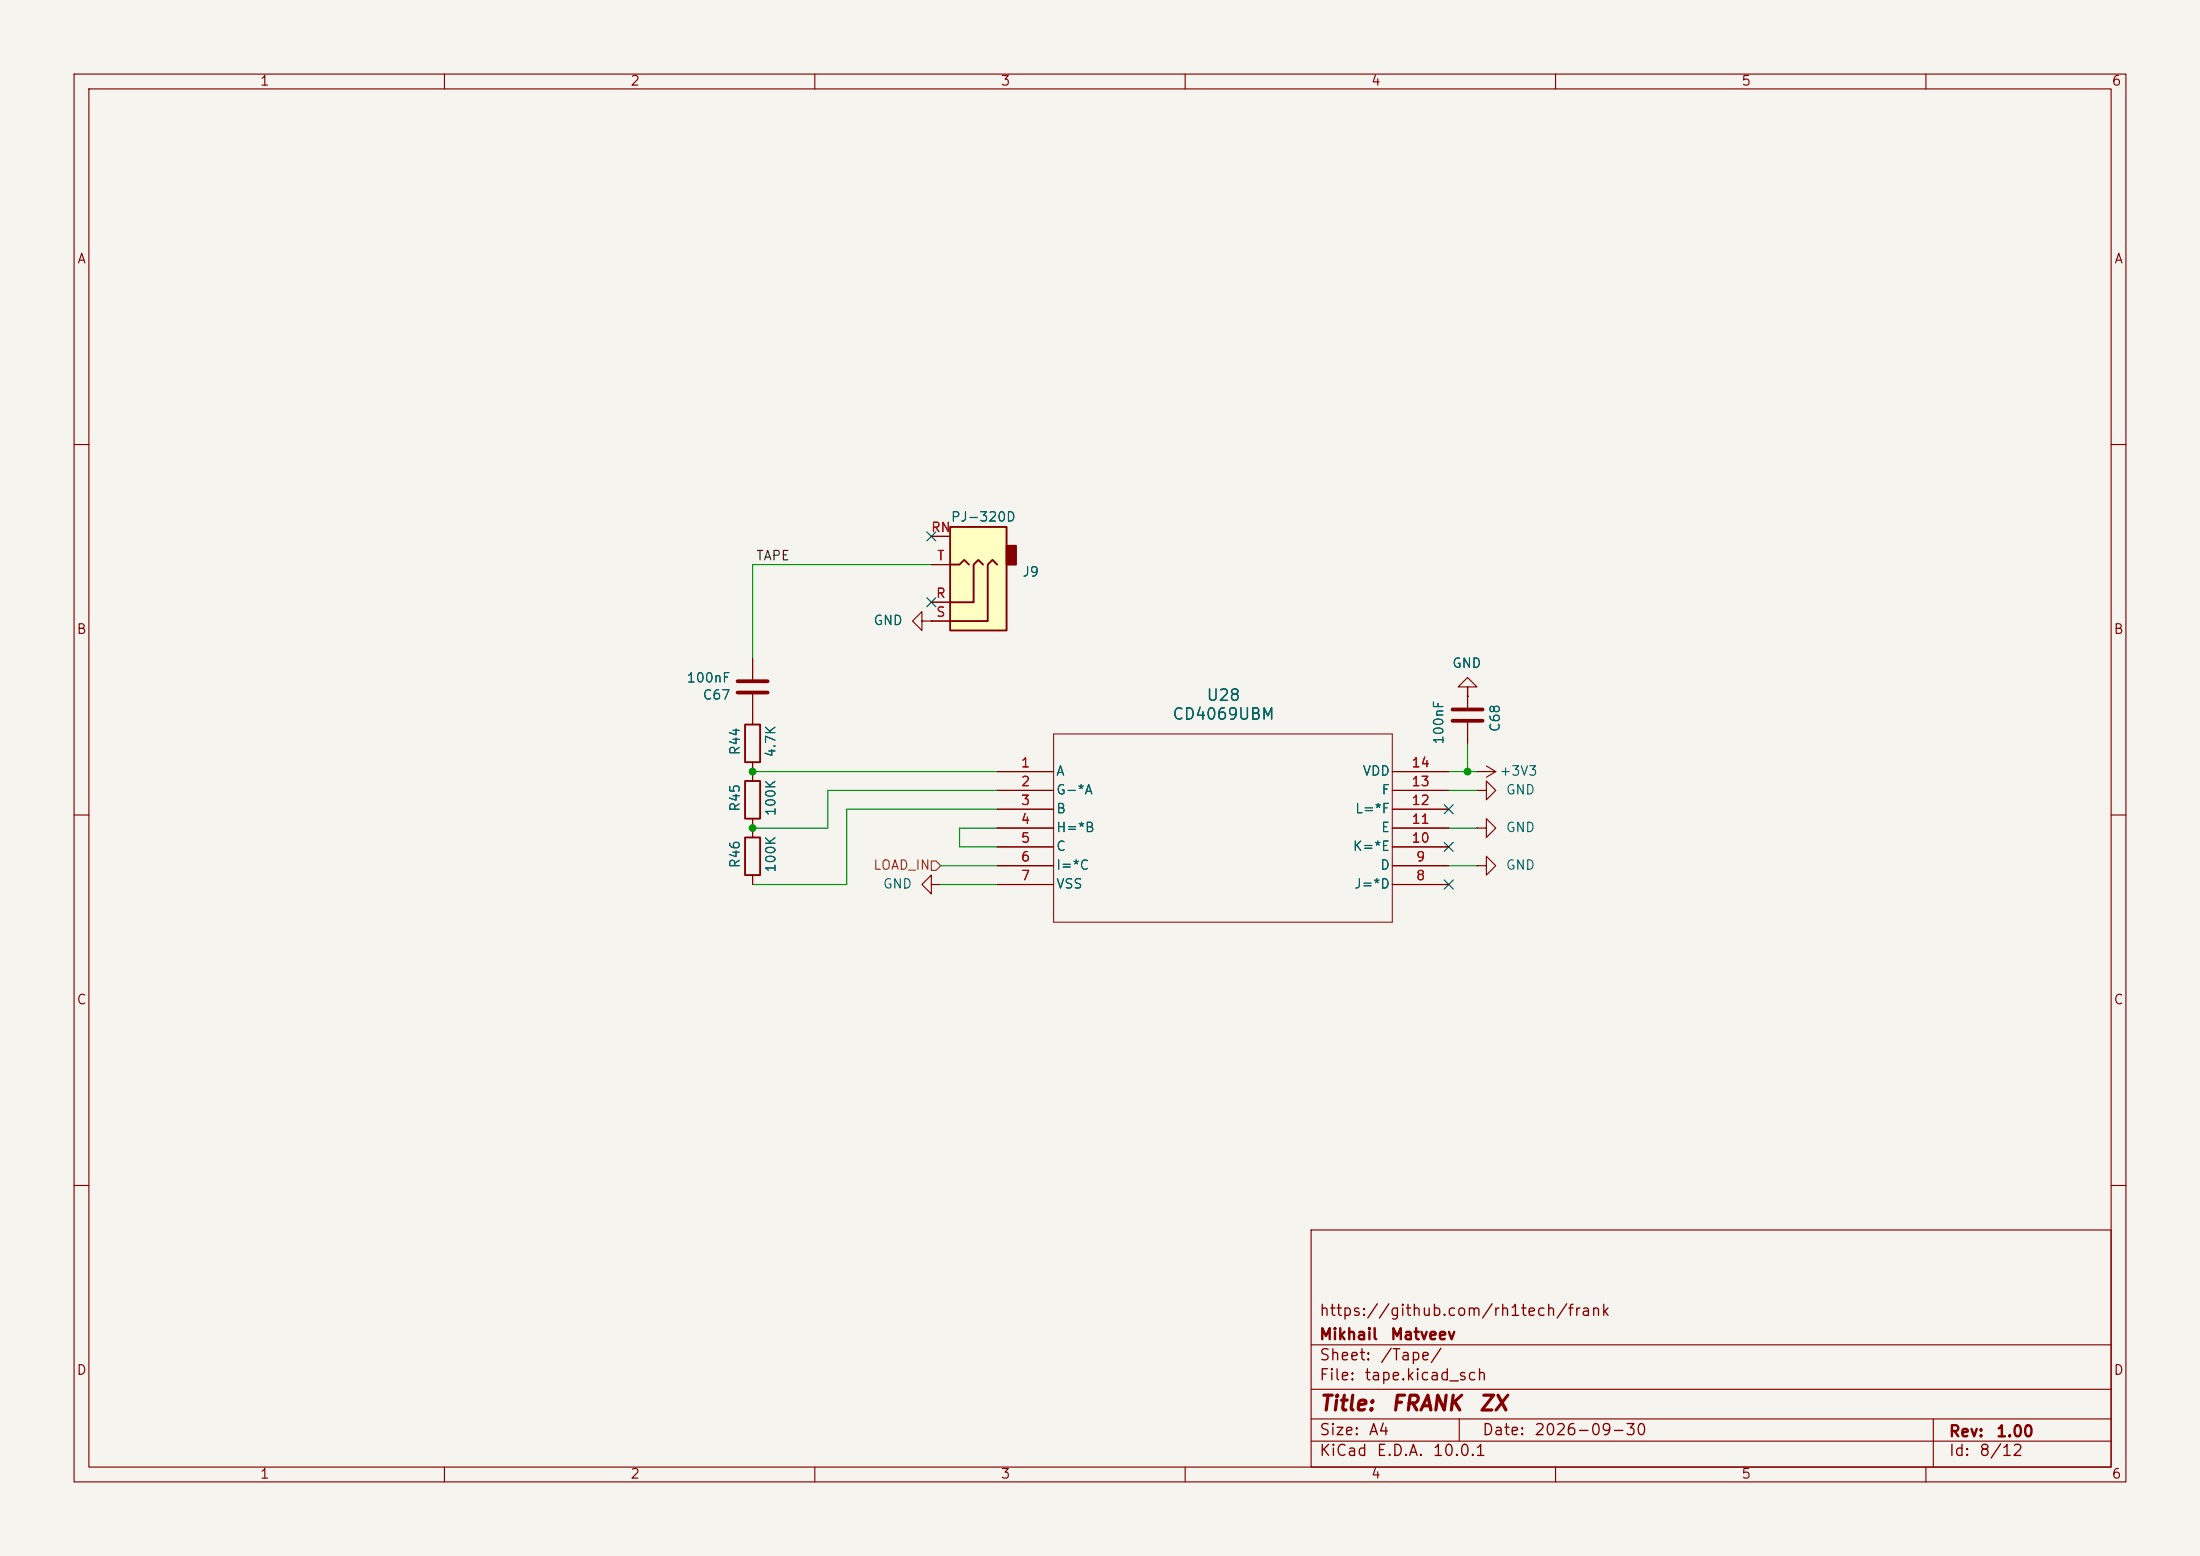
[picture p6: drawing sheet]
<svg xmlns="http://www.w3.org/2000/svg" width="297mm" height="210mm" viewBox="0 0 297 210" stroke-linecap="round" stroke-linejoin="round" font-family="sans-serif">
<path d="M0 0h297v210h-297z" fill="#f5f4ef" stroke="#f5f4ef" stroke-width=".14"/>
<g fill="none" stroke="#840000" stroke-width=".15">
<path d="M10 10h277v190h-277zM12 12h273v186h-273zM60 10v2M110 10v2M160 10v2M210 10v2M260 10v2M10 60h2M285 60h2M101.6 88.9v2.8M101.6 93.7v4.1M124.5 83.8v1.3l-1.3-1.3 1.3-1.2v1.2h1.2"/>
<path d="M125.7 83.8h.1M198.1 94v-1.3h-1.3l1.3-1.3 1.3 1.3h-1.3v2.8M198.1 94h.1M198.1 97.5v2.8M10 110h2M101.6 102.9v2.5M101.6 110.5v2.5M101.6 118.1v1.3M125.7 119.4v-1.3l-1.2 1.3 1.2 1.3v-1.3h1.3M127 119.4h.1M134.6 104.1h7.6M134.6 106.7h7.6"/>
<path d="M134.6 109.2h7.6M134.6 111.8h7.6M134.6 114.3h7.6M134.6 116.8h7.6M134.6 119.4h7.6M188 104.1h7.6M188 106.7h7.6M188 109.2h7.6M188 111.8h7.6M188 114.3h7.6M188 116.8h7.6M188 119.4h7.6"/>
<path d="M199.4 116.8h1.3v-1.2l1.2 1.2-1.2 1.3v-1.3M199.4 116.8h.1M199.4 111.8h1.3v-1.3l1.2 1.3-1.2 1.2v-1.2M199.4 111.8h.1M199.4 104.1h.1M199.4 106.7h1.3v-1.3l1.2 1.3-1.2 1.3v-1.3M199.4 106.7h.1M199.4 104.1h2.5M200.7 103.4l1.2 .7M201.9 104.1l-1.2 .8M285 110h2M10 160h2"/>
<path d="M177 166h108v32h-108zM285 160h2M60 198v2M110 198v2M160 198v2M177 194.5h108M177 191.5h108M177 187.5h108M177 181.5h108M197 191.5v3M210 198v2M260 198v2"/>
<path d="M261 191.5v6.5"/>
</g>
<path d="M99.6 93.5h4M99.6 91.9h4M196.1 97.3h4.1M196.1 95.8h4.1" fill="none" stroke="#840000" stroke-width=".51"/>
<path d="M100.6 97.8h2v5.1h-2zM100.6 113h2v5.1h-2zM100.6 105.4h2v5.1h-2z" fill="none" stroke="#840000" stroke-width=".25"/>
<path d="M142.2 99.1h45.8v25.4h-45.8z" fill="none" stroke="#840000" stroke-width=".14"/>
<path d="M128.3 71.1h7.6v14h-7.6z" fill="#ffffc2"/>
<path d="M135.9 73.7h1.3v2.5h-1.3z" fill="#840000" stroke="#840000" stroke-width=".25"/>
<path d="M128.3 71.1h7.6v14h-7.6zM128.3 76.2h1.2l.7-.6 .6 .6M132.7 76.2l-.6-.6-.7 .6v5.1h-3.1M134.6 76.2l-.6-.6-.7 .6v7.6h-5" fill="none" stroke="#840000" stroke-width=".25"/>
<g fill="none" stroke="#840000" stroke-width=".15">
<path d="M125.7 72.4h2.6M125.7 76.2h2.6M101.6 88.9v2.8M101.6 93.7v4.1M125.7 83.8h.1M125.7 81.3h2.6M125.7 83.8h2.6M198.1 94h.1M198.1 92.7v2.8M198.1 97.5v2.8M101.6 102.9v2.5M101.6 110.5v2.5"/>
<path d="M101.6 118.1v1.3M134.6 104.1h7.6M134.6 106.7h7.6M134.6 109.2h7.6M134.6 111.8h7.6M134.6 114.3h7.6M134.6 116.8h7.6M134.6 119.4h7.6M188 104.1h7.6M188 106.7h7.6M188 109.2h7.6M188 111.8h7.6"/>
<path d="M188 114.3h7.6M188 116.8h7.6M188 119.4h7.6"/>
</g>
<path d="M125.7 116.2h.7l.6 .6-.6 .7h-.7z" fill="none" stroke="#725600" stroke-width=".15"/>
<g fill="none" stroke="#009600" stroke-width=".15">
<path d="M125.7 76.2h-24.1v12.7M198.1 92.7v1.3M101.6 104.1h33M127 119.4h7.6M127 116.8h7.6M134.6 109.2h-20.3v10.2h-12.7M134.6 106.7h-22.8v5.1h-10.2M134.6 111.8h-5.1v2.5h5.1M195.6 116.8h3.8M195.6 111.8h3.8M195.6 106.7h3.8M195.6 104.1h3.8"/>
<path d="M198.1 100.3v3.8"/>
</g>
<path d="M125.1 71.8l1.2 1.2M126.3 71.8l-1.2 1.2M125.1 80.7l1.2 1.2M126.3 80.7l-1.2 1.2M195 113.7l1.2 1.2M195 108.6l1.2 1.2M195 118.8l1.2 1.2M196.2 113.7l-1.2 1.2M196.2 108.6l-1.2 1.2M196.2 118.8l-1.2 1.2" fill="none" stroke="#000084" stroke-width=".15"/>
<g fill="#009600" stroke="#009600" stroke-width=".14">
<circle cx="101.6" cy="111.8" r=".46"/>
<circle cx="101.6" cy="104.1" r=".46"/>
<circle cx="198.1" cy="104.1" r=".46"/>
</g>
<g font-size="2" fill="#840000">
<text x="178" y="190.9">Title:</text>
<text x="187.7" y="190.9">FRANK</text>
<text x="199.5" y="190.9">ZX</text>
</g>
<g font-size="1.5" fill="#006464">
<text x="162.8" y="95">U28</text>
<text x="158.2" y="97.5">CD4069UBM</text>
</g>
<g font-size="1.5" fill="#840000">
<text x="178" y="178">https://github.com/rh1tech/frank</text>
<text x="178" y="184">Sheet:</text>
<text x="178" y="181.2">Mikhail</text>
<text x="186.2" y="184">/Tape/</text>
<text x="187.6" y="181.2">Matveev</text>
<text x="178" y="186.7">File:</text>
<text x="184.1" y="186.7">tape.kicad_sch</text>
<text x="178" y="196.9">KiCad</text>
<text x="178" y="194.1">Size:</text>
<text x="184.7" y="194.1">A4</text>
<text x="185.7" y="196.9">E.D.A.</text>
<text x="193.3" y="196.9">10.0.1</text>
<text x="200" y="194.1">Date:</text>
<text x="207" y="194.1">2026-09-30</text>
<text x="263" y="194.3">Rev:</text>
<text x="263" y="196.9">Id:</text>
<text x="267.1" y="196.9">8/12</text>
<text x="269.4" y="194.3">1.00</text>
</g>
<g font-size="1.3" fill="#840000">
<text x="35" y="11.9">1</text>
<text x="85" y="11.9">2</text>
<text x="135" y="11.9">3</text>
<text x="185" y="11.9">4</text>
<text x="235" y="11.9">5</text>
<text x="285" y="11.9">6</text>
<text x="10.3" y="35.9">A</text>
<text x="285.3" y="35.9">A</text>
<text x="10.3" y="85.9">B</text>
<text x="285.3" y="85.9">B</text>
<text x="10.3" y="135.9">C</text>
<text x="285.3" y="135.9">C</text>
<text x="10.3" y="185.9">D</text>
<text x="285.3" y="185.9">D</text>
<text x="35" y="199.9">1</text>
<text x="85" y="199.9">2</text>
<text x="135" y="199.9">3</text>
<text x="185" y="199.9">4</text>
<text x="235" y="199.9">5</text>
<text x="285" y="199.9">6</text>
</g>
<g font-size="1.3" fill="#006464">
<text x="128.3" y="70.7">PJ-320D</text>
<text x="137.9" y="78.1">J9</text>
<text x="117.8" y="84.7">GND</text>
<text x="92.6" y="92.4">100nF</text>
<text x="94.8" y="94.7">C67</text>
<text x="196" y="90.4">GND</text>
<text x="195.2" y="100.6" transform="rotate(-90 195.2 100.6)">100nF</text>
<text x="202.8" y="98.9" transform="rotate(-90 202.8 98.9)">C68</text>
<text x="100.2" y="102" transform="rotate(-90 100.2 102)">R44</text>
<text x="105" y="102.3" transform="rotate(-90 105 102.3)">4.7K</text>
<text x="142.5" y="105">A</text>
<text x="142.5" y="107.5">G-*A</text>
<text x="183.9" y="105">VDD</text>
<text x="186.4" y="107.5">F</text>
<text x="202.3" y="105">+3V3</text>
<text x="203.2" y="107.5">GND</text>
<text x="100.2" y="109.6" transform="rotate(-90 100.2 109.6)">R45</text>
<text x="105" y="110.2" transform="rotate(-90 105 110.2)">100K</text>
<text x="142.5" y="110.1">B</text>
<text x="142.5" y="112.6">H=*B</text>
<text x="182.8" y="110.1">L=*F</text>
<text x="186.4" y="112.6">E</text>
<text x="203.2" y="112.6">GND</text>
<text x="100.2" y="117.3" transform="rotate(-90 100.2 117.3)">R46</text>
<text x="105" y="117.9" transform="rotate(-90 105 117.9)">100K</text>
<text x="142.5" y="115.2">C</text>
<text x="142.5" y="117.7">I=*C</text>
<text x="182.5" y="115.2">K=*E</text>
<text x="186.2" y="117.7">D</text>
<text x="203.2" y="117.7">GND</text>
<text x="119.1" y="120.2">GND</text>
<text x="142.5" y="120.2">VSS</text>
<text x="182.7" y="120.2">J=*D</text>
</g>
<text font-size="1.3" fill="#0f0f0f" x="102" y="75.9">TAPE</text>
<g font-size="1.3" fill="#a90000">
<text x="125.6" y="72.1">RN</text>
<text x="126.4" y="75.9">T</text>
<text x="126.3" y="81">R</text>
<text x="126.3" y="83.6">S</text>
<text x="137.7" y="103.9">1</text>
<text x="137.7" y="106.4">2</text>
<text x="190.5" y="106.4">13</text>
<text x="190.5" y="103.9">14</text>
<text x="137.7" y="109">3</text>
<text x="137.7" y="111.5">4</text>
<text x="190.5" y="111.5">11</text>
<text x="190.5" y="109">12</text>
<text x="137.7" y="114">5</text>
<text x="137.7" y="116.6">6</text>
<text x="137.7" y="119.1">7</text>
<text x="190.5" y="114">10</text>
<text x="191.1" y="119.1">8</text>
<text x="191.1" y="116.6">9</text>
</g>
<text font-size="1.3" fill="#725600" x="117.8" y="117.7">LOAD_IN</text>
</svg>
